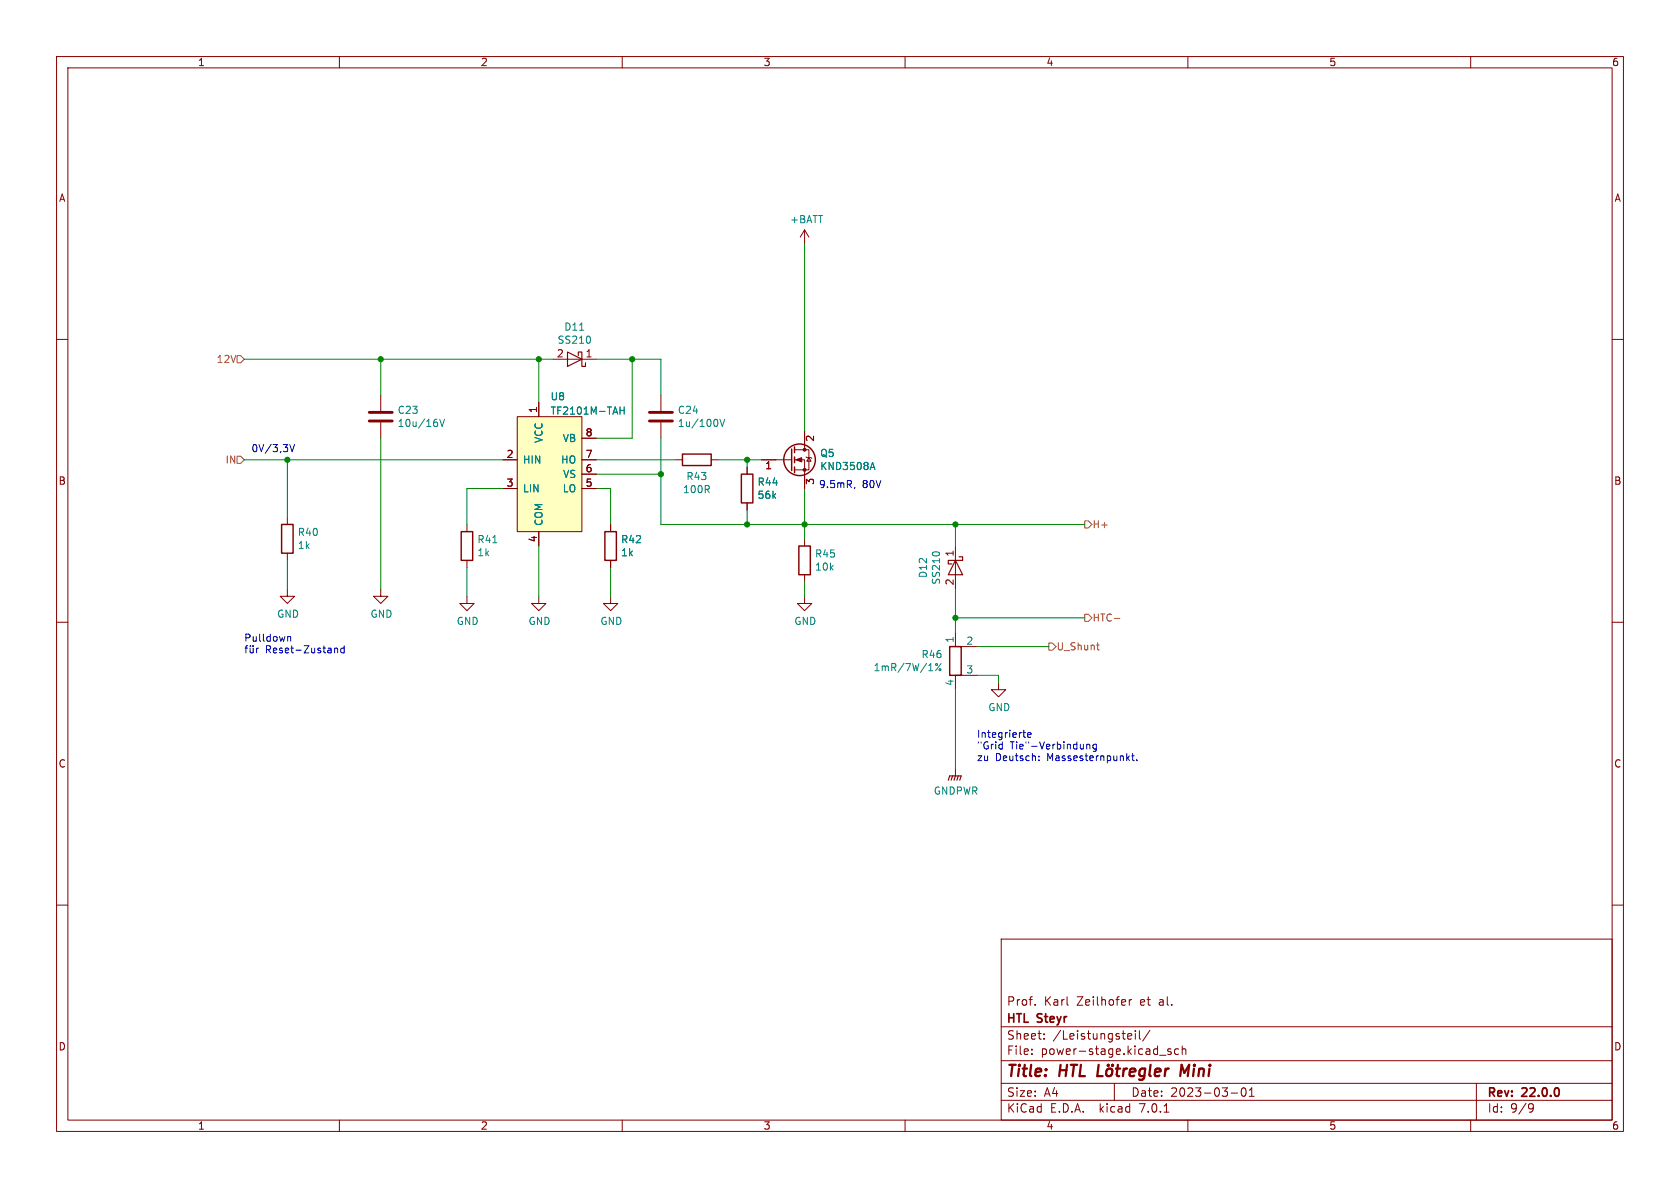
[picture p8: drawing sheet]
<svg xmlns="http://www.w3.org/2000/svg" width="297mm" height="210mm" viewBox="0 0 297 210" stroke-linecap="round" stroke-linejoin="round" font-family="sans-serif">
<g fill="none" stroke="#840000" stroke-width=".18">
<path d="M10 10h277v190h-277zM12 12h273v186h-273zM60 10v2M110 10v2M160 10v2M210 10v2M260 10v2M10 60h2M142.2 40.6l-.7 1.3M142.2 40.6v2.6M142.2 40.6l.8 1.3M285 60h2"/>
<path d="M67.3 69.9v2.7M67.3 74.7v2.8M91.4 73.7h11.5v20.3h-11.5zM95.2 71.1v2.6M97.8 63.5h7.6M102.9 77.5h2.5M116.8 69.9v2.7M116.8 74.7v2.8M140.5 79.5h2.5v3.6h-2.5M142.2 76.2v3.3M50.8 91.4v1.3M50.8 97.8v1.3"/>
<path d="M82.5 92.7v1.3M82.5 99.1v1.2M88.9 81.3h2.5M88.9 86.4h2.5M95.2 94v2.5M102.9 81.3h2.5M102.9 86.4h2.5M102.9 83.8h2.5M107.9 92.7v1.3M107.9 99.1v1.2M119.4 81.3h1.2M125.7 81.3h1.3"/>
<path d="M132.1 82.6v1.2M132.1 88.9v1.3M134.6 81.3h5.4M140.5 81.3h1.7v5.1M142.2 95.3v1.2M142.5 80.8l.1 .1h.8l.1 .1M143 80.9l.4 .6h-.8zM168.9 96.5v7.6M10 110h2M50.8 104.1v1.3h1.3l-1.3 1.3-1.3-1.3h1.3M67.3 104.1v1.3h1.3l-1.3 1.3-1.3-1.3h1.3M82.5 105.4v1.3h1.3l-1.3 1.3-1.2-1.3h1.2"/>
<path d="M95.2 105.4v1.3h1.3l-1.3 1.3-1.2-1.3h1.2M107.9 105.4v1.3h1.3l-1.3 1.3-1.2-1.3h1.2M142.2 105.4v1.3h1.3l-1.3 1.3-1.2-1.3h1.2M142.2 101.6v1.3M168.9 111.8v2.5h3.8M172.7 119.4h-3.8v2.5M285 110h2M168.9 135.9v1.3M176.5 120.7v1.2h1.3l-1.3 1.3-1.2-1.3h1.2M10 160h2M285 160h2M177 166h108v32h-108z"/>
<path d="M183 177.6v.1M199.6 176.7v1M200.1 176.7l-.3 .1-.2 .2M60 198v2M110 198v2M160 198v2M177 194.5h108M177 191.5h108M177 187.5h108M177 181.5h108M182.4 186.3v.1M182.4 185.5v.1"/>
<path d="M184.6 183.6v.1M184.6 182.8v.1M197 191.5v3M199.6 182.7l.4 .1 .1 .3-.7 .1M200 183.6l-.4 .1M200.7 182.2v.1M200.7 182.7v1M201.4 182.2v1.3l.2 .2M203.3 182.1l-1.3 2M205 186.5h1.1M205.8 196.6h.8M207 185.5l-.4-.1-.2 .2 .1 .2 .5 .2v.3h-.6"/>
<path d="M208.4 185.5l-.5-.1-.3 .3v.4l.2 .2h.6M209 185.5l.2-.1 .4 .1v.9M209 184.9v1.5M210 198v2M217.6 193.2h1.2M219.6 192.4l.2-.1a.81 .81 0 0 1 .6 .6 .81 .81 0 0 1-.3 .8l-.2 .1a.81 .81 0 0 1-.6-.6 .81 .81 0 0 1 .3-.8zM220.9 193.8h.8M220.9 192.7l.4-.4v1.5M260 198v2M261 191.5v6.5M270.5 195.1l.5 .1a.99 .99 0 0 1-.4 1.4h-.2M271.1 195.7l-.2 .3h-.4"/>
</g>
<g fill="none" stroke="#840000" stroke-width=".4">
<path d="M187.4 189.2h1.1M187.5 188.2l-.2 2M188.6 188.2l-.2 2M189.3 188.2h1.1M189.9 188.2l-.3 2M191.1 188.2l-.3 2h1M194.2 188.2l-.2 2h.9M195.7 189.1a.52 .52 0 0 1 .6-.2 .52 .52 0 0 1 .4 .4l-.1 .6a.55 .55 0 0 1-.5 .3 .55 .55 0 0 1-.6-.3zM195.9 188.2l.1 .1-.1 .1M195.9 188.2l-.1 .1 .1 .1M195.9 188.2v.2M196.7 188.2l-.1 .1 .1 .1"/>
<path d="M196.7 188.2l.1 .1-.1 .1M196.7 188.2v.2M197.3 188.9h.7M197.6 188.2l-.2 1.7 .1 .2 .4 .1M198.7 188.9l-.2 1.3M199.3 188.9l-.4 .1-.3 .3M199.7 189.6l1-.2v-.4l-.2-.1-.6 .1-.2 .9 .2 .3 .6-.1M202.5 189a.66 .66 0 0 0-1 .3l-.1 .6 .1 .2 .2 .1 .6-.1M202.5 188.9l-.2 1.6a.6 .6 0 0 1-.9 .3M203.4 188.2l-.2 1.7 .2 .3M204.2 189.6l1-.2-.1-.4-.6-.1-.3 .3v.9l.2 .1 .6-.1M206.1 188.9l-.2 1.3"/>
<path d="M206.6 188.9l-.4 .1-.2 .3M209.4 189.7l-.5-1.5-.3 2"/>
</g>
<g fill="none" stroke="#840000" stroke-width=".25">
<path d="M140 79.4v3.8M140.5 79v1M49.8 92.7h2v5.1h-2zM81.5 94h2.1v5.1h-2.1zM106.9 94h2.1v5.1h-2.1zM120.6 80.3h5.1v2h-5.1zM131.1 83.8h2v5.1h-2zM140.5 80.8v1M140.5 82.6v1M141.2 96.5h2.1v5.1h-2.1zM167.9 114.3h2v5.1h-2z"/>
<circle cx="141.4" cy="81.3" r="2.79"/>
</g>
<g fill="#840000" stroke="#840000" stroke-width=".18">
<path d="M140.7 81.3l1-.4v.8z"/>
<circle cx="142.2" cy="83.1" r=".25"/>
<circle cx="142.2" cy="79.5" r=".25"/>
</g>
<g fill="none" stroke="#008484" stroke-width=".18">
<path d="M104.3 59.7v.7M77.7 74.1l.5 1.3 .4-1.3M109.6 71.9v1.3M109.6 72.5h.7M110.3 71.9v1.3M127.3 74.1l.4 1.3 .4-1.3M154 82.6h.6M154.3 81.7l.4 1.3M165.1 97.6h.8M164.2 118.6h.7M166.4 117.3l-1 1.3"/>
<circle cx="165.6" cy="117.5" r=".18"/>
<circle cx="166.2" cy="118.4" r=".18"/>
</g>
<path d="M65.3 74.4h4M65.3 72.9h4M114.8 74.4h4.1M114.8 72.9h4.1" fill="none" stroke="#840000" stroke-width=".51"/>
<path d="M100.3 62.2l2.6 1.3-2.6 1.3zM102.2 62.9v-.7h.7v2.6h.6v-.7M168.9 99.1l1.3 2.5h-2.6zM169.5 98.4h.7v.7h-2.6v.6h.7M167.6 137.9l.3-.7h2l-.2 .7M168.4 137.2l-.3 .7M168.9 137.2l-.2 .7M169.4 137.2l-.2 .7" fill="none" stroke="#840000" stroke-width=".2"/>
<path d="M91.4 73.7h11.5v20.3h-11.5z" fill="#ffffc2" stroke="#ffffc2" stroke-width=".18"/>
<path d="M41.9 62.9h.6l.7 .6-.7 .6h-.6zM41.9 80.6h.6l.7 .7-.7 .6h-.6zM191.8 92.1h.6l.6 .6-.6 .6h-.6zM185.4 113.7h.7l.6 .6-.6 .6h-.7zM191.8 108.6h.6l.6 .6-.6 .7h-.6zM193.9 114h.5M194.2 114.9h.2M197 109.3h1" fill="none" stroke="#848400" stroke-width=".18"/>
<g fill="none" stroke="#0000c2" stroke-width=".18">
<path d="M51.2 78.6l.4 1.3 .5-1.3M151.1 86.1l-.1 .3M43.3 114.6h.5M43.7 114.1l-.2 .2v1.1M44.2 114.6l.1 .8h.3l.2-.1M44.3 114.1v.2M44.8 114.1v.2M44.8 114.6v.8M45.4 114.6v.8M45.7 114.6l-.3 .2M50.9 112.5v.9M50.9 112.6l.1-.1 .3 .1 .1 .8"/>
<path d="M59.1 114.7l.2-.1h.3l.1 .8M59.1 114.6v.8M60.8 114.6h-.3l-.3 .2 .2 .6h.4M60.8 114.1v1.3M180.8 129.5h.5M181.2 130.3h.1M181.7 129.9l.6-.1-.1-.2-.3-.1-.2 .2v.6h.5M183.7 134.3v.2M183.7 133.7v.1M192.1 131.6v.8M192.1 131.7l.2-.1h.3l.1 .8M193.8 131.6h-.3l-.3 .2 .1 .5h.5"/>
<path d="M193.8 131.6v1l-.1 .2M199.3 134l.4 .5M199.7 133.6l-.5 .5M200.1 133.6h.4M200.2 133.2v1.1l.3 .2M201 134.3v.2"/>
</g>
<g fill="none" stroke="#008400" stroke-width=".18">
<path d="M142.2 43.2v33M43.2 63.5h54.6M67.3 63.5v6.4M67.3 77.5v26.6M95.2 63.5v7.6M105.4 63.5h11.4v6.4M111.8 63.5v14h-6.4M116.8 77.5v15.2h75M43.2 81.3h45.7M50.8 81.3v10.1M50.8 99.1v5M88.9 86.4h-6.4v6.3"/>
<path d="M95.2 96.5v8.9M105.4 86.4h2.5v6.3M105.4 81.3h14M105.4 83.8h11.4M127 81.3h7.6M132.1 81.3v1.3M132.1 90.2v2.5M142.2 86.4v8.9M168.9 92.7v3.8M82.5 100.3v5.1M107.9 100.3v5.1M142.2 102.9v2.5"/>
<path d="M168.9 104.1v7.7M168.9 109.2h22.9M172.7 114.3h12.7M172.7 119.4h3.8v1.3M168.9 121.9v14"/>
</g>
<g fill="#008400" stroke="#008400" stroke-width=".18">
<circle cx="142.2" cy="92.7" r=".46"/>
<circle cx="168.9" cy="92.7" r=".46"/>
<circle cx="168.9" cy="109.2" r=".46"/>
<circle cx="132.1" cy="81.3" r=".46"/>
<circle cx="132.1" cy="92.7" r=".46"/>
<circle cx="116.8" cy="83.8" r=".46"/>
<circle cx="67.3" cy="63.5" r=".46"/>
<circle cx="50.8" cy="81.3" r=".46"/>
<circle cx="95.2" cy="63.5" r=".46"/>
<circle cx="111.8" cy="63.5" r=".46"/>
</g>
<g font-size="2.8" fill="#840000">
<text x="178" y="190.8">Title:</text>
<text x="210" y="190.8">Mini</text>
</g>
<g font-size="2.1" fill="#840000">
<text x="178" y="177.9">Prof.</text>
<text x="184.6" y="177.9">Karl</text>
<text x="190.4" y="177.9">Zeilhofer</text>
<text x="201.6" y="177.9">et</text>
<text x="205" y="177.9">al.</text>
<text x="178" y="183.9">Sheet:</text>
<text x="178" y="181.1">HTL Steyr</text>
<text x="186.2" y="183.9">/Leistungsteil/</text>
<text x="178" y="186.6">File:</text>
<text x="184" y="186.6">power-stage.kicad_sch</text>
<text x="178" y="196.8">KiCad</text>
<text x="178" y="194">Size:</text>
<text x="184.6" y="194">A4</text>
<text x="185.7" y="196.8">E.D.A.</text>
<text x="194.4" y="196.8">kicad</text>
<text x="200" y="194">Date:</text>
<text x="201.5" y="196.8">7.0.1</text>
<text x="206.9" y="194">2023-03-01</text>
<text x="263" y="194.2">Rev:</text>
<text x="263" y="196.8">Id:</text>
<text x="267" y="196.8">9/9</text>
<text x="269.2" y="194.2">22.0.0</text>
</g>
<g font-size="1.8" fill="#840000">
<text x="35" y="11.8">1</text>
<text x="85" y="11.8">2</text>
<text x="135" y="11.8">3</text>
<text x="185" y="11.8">4</text>
<text x="235" y="11.8">5</text>
<text x="285" y="11.8">6</text>
<text x="10.4" y="35.8">A</text>
<text x="285.4" y="35.8">A</text>
<text x="98.4" y="63.2">2</text>
<text x="103.5" y="63.2">1</text>
<text x="95" y="73.1" transform="rotate(-90 95 73.1)">1</text>
<text x="103.5" y="77.2">8</text>
<text x="89.5" y="81">2</text>
<text x="103.5" y="83.6">6</text>
<text x="103.5" y="81">7</text>
<text x="135.2" y="83.2">1</text>
<text x="144.1" y="78.1" transform="rotate(-90 144.1 78.1)">2</text>
<text x="10.3" y="85.8">B</text>
<text x="89.5" y="86.1">3</text>
<text x="103.5" y="86.1">5</text>
<text x="144.1" y="85.8" transform="rotate(-90 144.1 85.8)">3</text>
<text x="285.3" y="85.8">B</text>
<text x="95" y="95.9" transform="rotate(-90 95 95.9)">4</text>
<text x="168.7" y="98.5" transform="rotate(-90 168.7 98.5)">1</text>
<text x="168.7" y="103.5" transform="rotate(-90 168.7 103.5)">2</text>
<text x="10.3" y="135.8">C</text>
<text x="285.3" y="135.8">C</text>
<text x="10.3" y="185.8">D</text>
<text x="285.3" y="185.8">D</text>
<text x="35" y="199.8">1</text>
<text x="85" y="199.8">2</text>
<text x="135" y="199.8">3</text>
<text x="185" y="199.8">4</text>
<text x="235" y="199.8">5</text>
<text x="285" y="199.8">6</text>
</g>
<g font-size="1.8" fill="#008484">
<text x="139.6" y="39.6">+BATT</text>
<text x="99.7" y="58.6">D11</text>
<text x="98.5" y="60.9">SS210</text>
<text x="97.3" y="70.9">U8</text>
<text x="70.2" y="73.3">C23</text>
<text x="70.2" y="75.6">10u/16V</text>
<text x="97.3" y="73.4">TF2101M-TAH</text>
<text x="119.8" y="73.3">C24</text>
<text x="119.8" y="75.6">1u/100V</text>
<text x="92.5" y="82.1">HIN</text>
<text x="96.1" y="78.4" transform="rotate(-90 96.1 78.4)">VCC</text>
<text x="99.1" y="82.1">HO</text>
<text x="99.4" y="78.3">VB</text>
<text x="144.9" y="80.9">Q5</text>
<text x="144.9" y="83.2">KND3508A</text>
<text x="92.5" y="87.2">LIN</text>
<text x="99.4" y="87.2">LO</text>
<text x="99.4" y="84.6">VS</text>
<text x="120.7" y="87.3">100R</text>
<text x="121.3" y="85">R43</text>
<text x="133.9" y="86">R44</text>
<text x="133.9" y="88.3">56k</text>
<text x="52.6" y="94.9">R40</text>
<text x="96.1" y="93" transform="rotate(-90 96.1 93)">COM</text>
<text x="52.6" y="97.2">1k</text>
<text x="84.3" y="96.2">R41</text>
<text x="84.3" y="98.5">1k</text>
<text x="109.7" y="96.2">R42</text>
<text x="109.7" y="98.5">1k</text>
<text x="144" y="98.7">R45</text>
<text x="144" y="101">10k</text>
<text x="164" y="102.2" transform="rotate(-90 164 102.2)">D12</text>
<text x="166.3" y="103.4" transform="rotate(-90 166.3 103.4)">SS210</text>
<text x="48.9" y="109.4">GND</text>
<text x="65.4" y="109.4">GND</text>
<text x="80.7" y="110.6">GND</text>
<text x="93.4" y="110.6">GND</text>
<text x="106.1" y="110.6">GND</text>
<text x="140.4" y="110.6">GND</text>
<text x="168.7" y="113.7" transform="rotate(-90 168.7 113.7)">1</text>
<text x="154.4" y="118.8">1mR/7W/1%</text>
<text x="162.9" y="116.5">R46</text>
<text x="170.8" y="114">2</text>
<text x="170.8" y="119.1">3</text>
<text x="168.7" y="121.3" transform="rotate(-90 168.7 121.3)">4</text>
<text x="174.7" y="125.9">GND</text>
<text x="165" y="140.6">GNDPWR</text>
</g>
<g font-size="1.8" fill="#848400">
<text x="38.2" y="64.3">12V</text>
<text x="39.7" y="82.1">IN</text>
<text x="193.1" y="93.5">H+</text>
<text x="193.1" y="110">HTC-</text>
<text x="186.8" y="115.1">U_Shunt</text>
</g>
<g font-size="1.8" fill="#0000c2">
<text x="44.4" y="80">0V/3,3V</text>
<text x="144.8" y="86.4">9.5mR,</text>
<text x="152.5" y="86.4">80V</text>
<text x="43.2" y="113.5">Pulldown</text>
<text x="46.9" y="115.6">Reset-Zustand</text>
<text x="172.7" y="130.5">Integrierte</text>
<text x="172.7" y="132.6">&quot;Grid</text>
<text x="172.7" y="134.6">zu</text>
<text x="176" y="134.6">Deutsch:</text>
<text x="178.6" y="132.6">Tie&quot;-Verbindung</text>
<text x="185.2" y="134.6">Massesternpunkt.</text>
</g>
</svg>
